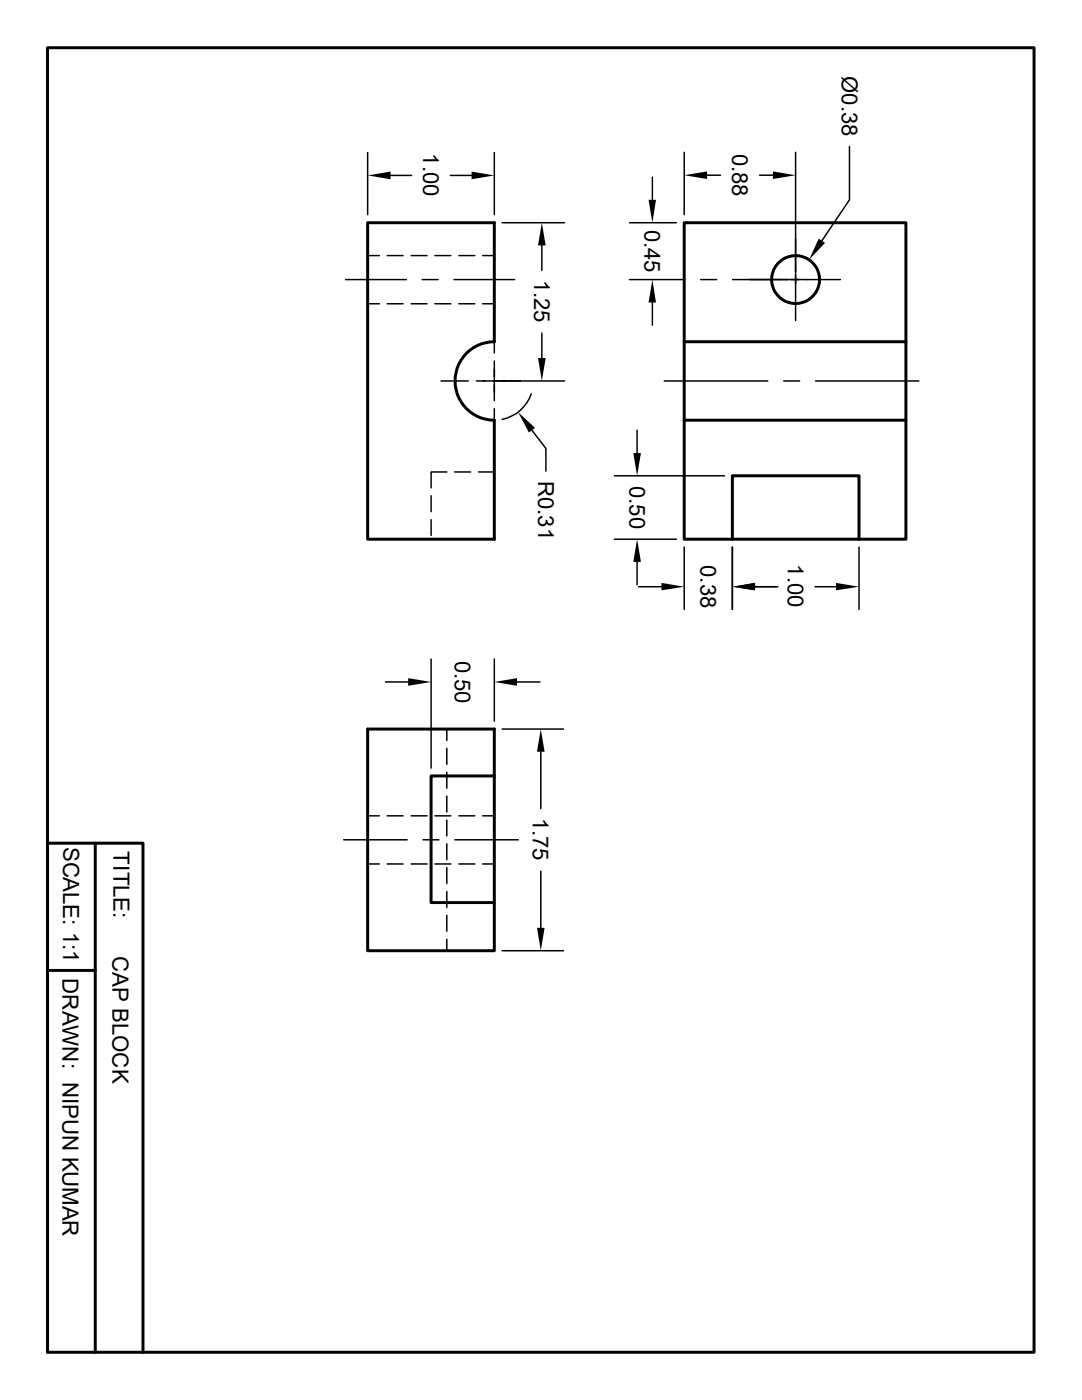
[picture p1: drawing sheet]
<svg xmlns="http://www.w3.org/2000/svg" width="216mm" height="279mm" viewBox="0 0 216 279" stroke-linecap="round" stroke-linejoin="round" font-family="sans-serif">
<g fill="none" stroke="#000" stroke-width=".59">
<path d="M9.5 9.5h196.8v260.4h-196.8zM73.4 44.4h25.2v23.8a7.8 7.8 0 0 0-7.8 7.8 7.8 7.8 0 0 0 7.8 7.9v23.7h-25.2zM136.5 44.4h44.3v63.2h-44.3zM136.5 68.2h44.3M136.5 83.9h44.3M146.1 107.6v-12.6h25.3v12.6M98.6 154.9h-12.6v25.2h12.6v9.6h-25.2v-44.2h25.2v34.6M19 168.3v101.6M9.5 193.7h9.5M9.5 269.9v-101.6h19v101.6"/>
<circle cx="158.8" cy="55.8" r="4.8"/>
</g>
<g fill="none" stroke="#000" stroke-width=".3">
<path d="M73.4 30.4v12.4M77.9 35h4.2M89.9 35h4.2M98.6 30.4v12.4M130.2 35.3v4.6M136.5 30.4v12.4M141.1 35h2.7M151.6 35h2.6M158.7 30.4v27.7M169.5 29.2v10.7l-5.5 8.1M69 55.8h12.1M73.4 51h2.3"/>
<path d="M77.3 51h3.1M82 51h3.2M84.2 55.8h3.2M86.8 51h3.2M90.6 55.8h12.1M91.6 51h3.1M96.3 51h2.3M100.2 44.4h12.4M108.1 49v5M125.6 55.8h11.1M125.6 44.4h9.4M139.8 55.8h3.2"/>
<path d="M146.2 55.8h21.5M158.7 58.2v5.8M73.4 60.6h2.3M77.3 60.6h3.1M82 60.6h3.2M86.8 60.6h3.2M88 76h5.4M91.6 60.6h3.1M95.1 76h17.5M96.3 60.6h2.3M98.6 68.2v2.2M98.6 72.1v7.9"/>
<path d="M106 78.6a7.7 7.7 0 0 1-5.8 5.1M108.1 66.5v5M130.2 60.4v4.5M132.5 76h20.7M156.4 76h3.2M162.7 76h20.6M86 98.9v3.2M89.2 94.2h-3.2v3.2M90.7 94.2h3.2M95.5 94.2h3.1M98.6 81.6v2.3M106.1 85.9l2.8 3.6v4.5"/>
<path d="M122.6 95h22M127.1 85.9v4.5M86 103.7v3.1M122.6 107.6h12.4M127.1 112.1v4.6M127.4 117.1h4.6M136.5 109.2v12.4M146.1 109.2v12.4M150.7 117.1h4.5M162.6 117.1h4.2M171.4 109.2v12.4M76.9 136.1h4.5"/>
<path d="M86 131.5v21.8M98.6 131.5v12.4M103.2 136.1h4.5M89.2 145.5v2.3M89.2 149.4v3.1M89.2 154.1v3.2M89.2 158.9v3.2M100.2 145.5h12.2M107.9 150v11.4M68.6 167.6h12.6M73.4 162.8h2.3M73.4 172.4h2.3"/>
<path d="M77.3 162.8h3.1M77.3 172.4h3.1M82 162.8h3.2M82 172.4h3.2M84.4 167.6h3.2M86.8 162.8h3.2M86.8 172.4h3.2M89.2 163.7v3.1M89.2 168.4v3.2M89.2 173.1v3.2M89.2 177.9v3.2M90.8 167.6h12.6"/>
<path d="M91.6 162.8h3.1M91.6 172.4h3.1M96.3 162.8h2.3M96.3 172.4h2.3M107.9 173.9v11.3M89.2 187.5v2.2M89.2 182.7v3.1M100.2 189.7h12.2"/>
</g>
<g fill="#000">
<path d="M73.4 35l4.5-.8v1.6zM94.1 34.2l4.5 .8-4.5 .8zM129.4 39.9h1.5l-.7 4.5zM136.5 35l4.6-.8v1.5zM154.2 34.2l4.5 .8-4.5 .7zM108.1 44.4l.8 4.6h-1.5zM163.4 47.6l1.2 .9-3.1 3.3zM107.4 71.5h1.5l-.8 4.5zM130.2 55.8l.7 4.6h-1.5zM103.4 82.3l3.4 3.1-1.3 .9zM126.4 90.4h1.5l-.8 4.6zM127.1 107.6l.8 4.5h-1.5z"/>
<path d="M132 116.3l4.5 .8-4.5 .7zM146.1 117.1l4.6-.8v1.5zM166.8 116.3l4.6 .8-4.6 .7zM81.4 135.3l4.6 .8-4.6 .8zM98.6 136.1l4.6-.8v1.6zM107.9 145.5l.8 4.5h-1.6zM107.1 185.2h1.6l-.8 4.5z"/>
</g>
<g font-size="4.4">
<text x="168" y="15.1" transform="rotate(90 168 15.1)">Ø0.38</text>
<text x="84.5" y="30.6" transform="rotate(90 84.5 30.6)">1.00</text>
<text x="146.1" y="30.6" transform="rotate(90 146.1 30.6)">0.88</text>
<text x="128.6" y="45.8" transform="rotate(90 128.6 45.8)">0.45</text>
<text x="106.6" y="55.8" transform="rotate(90 106.6 55.8)">1.25</text>
<text x="107.4" y="95.9" transform="rotate(90 107.4 95.9)">R0.31</text>
<text x="125.6" y="97" transform="rotate(90 125.6 97)">0.50</text>
<text x="139.8" y="112.8" transform="rotate(90 139.8 112.8)">0.38</text>
<text x="157.2" y="112.6" transform="rotate(90 157.2 112.6)">1.00</text>
<text x="90.8" y="131.8" transform="rotate(90 90.8 131.8)">0.50</text>
<text x="106.3" y="163.2" transform="rotate(90 106.3 163.2)">1.75</text>
<text x="12.6" y="169" transform="rotate(90 12.6 169)">SCALE: 1:1</text>
<text x="22.6" y="169.9" transform="rotate(90 22.6 169.9)">TITLE:</text>
<text x="22.4" y="190.8" transform="rotate(90 22.4 190.8)">CAP BLOCK</text>
<text x="12.4" y="195.2" transform="rotate(90 12.4 195.2)">DRAWN: NIPUN KUMAR</text>
</g>
</svg>
